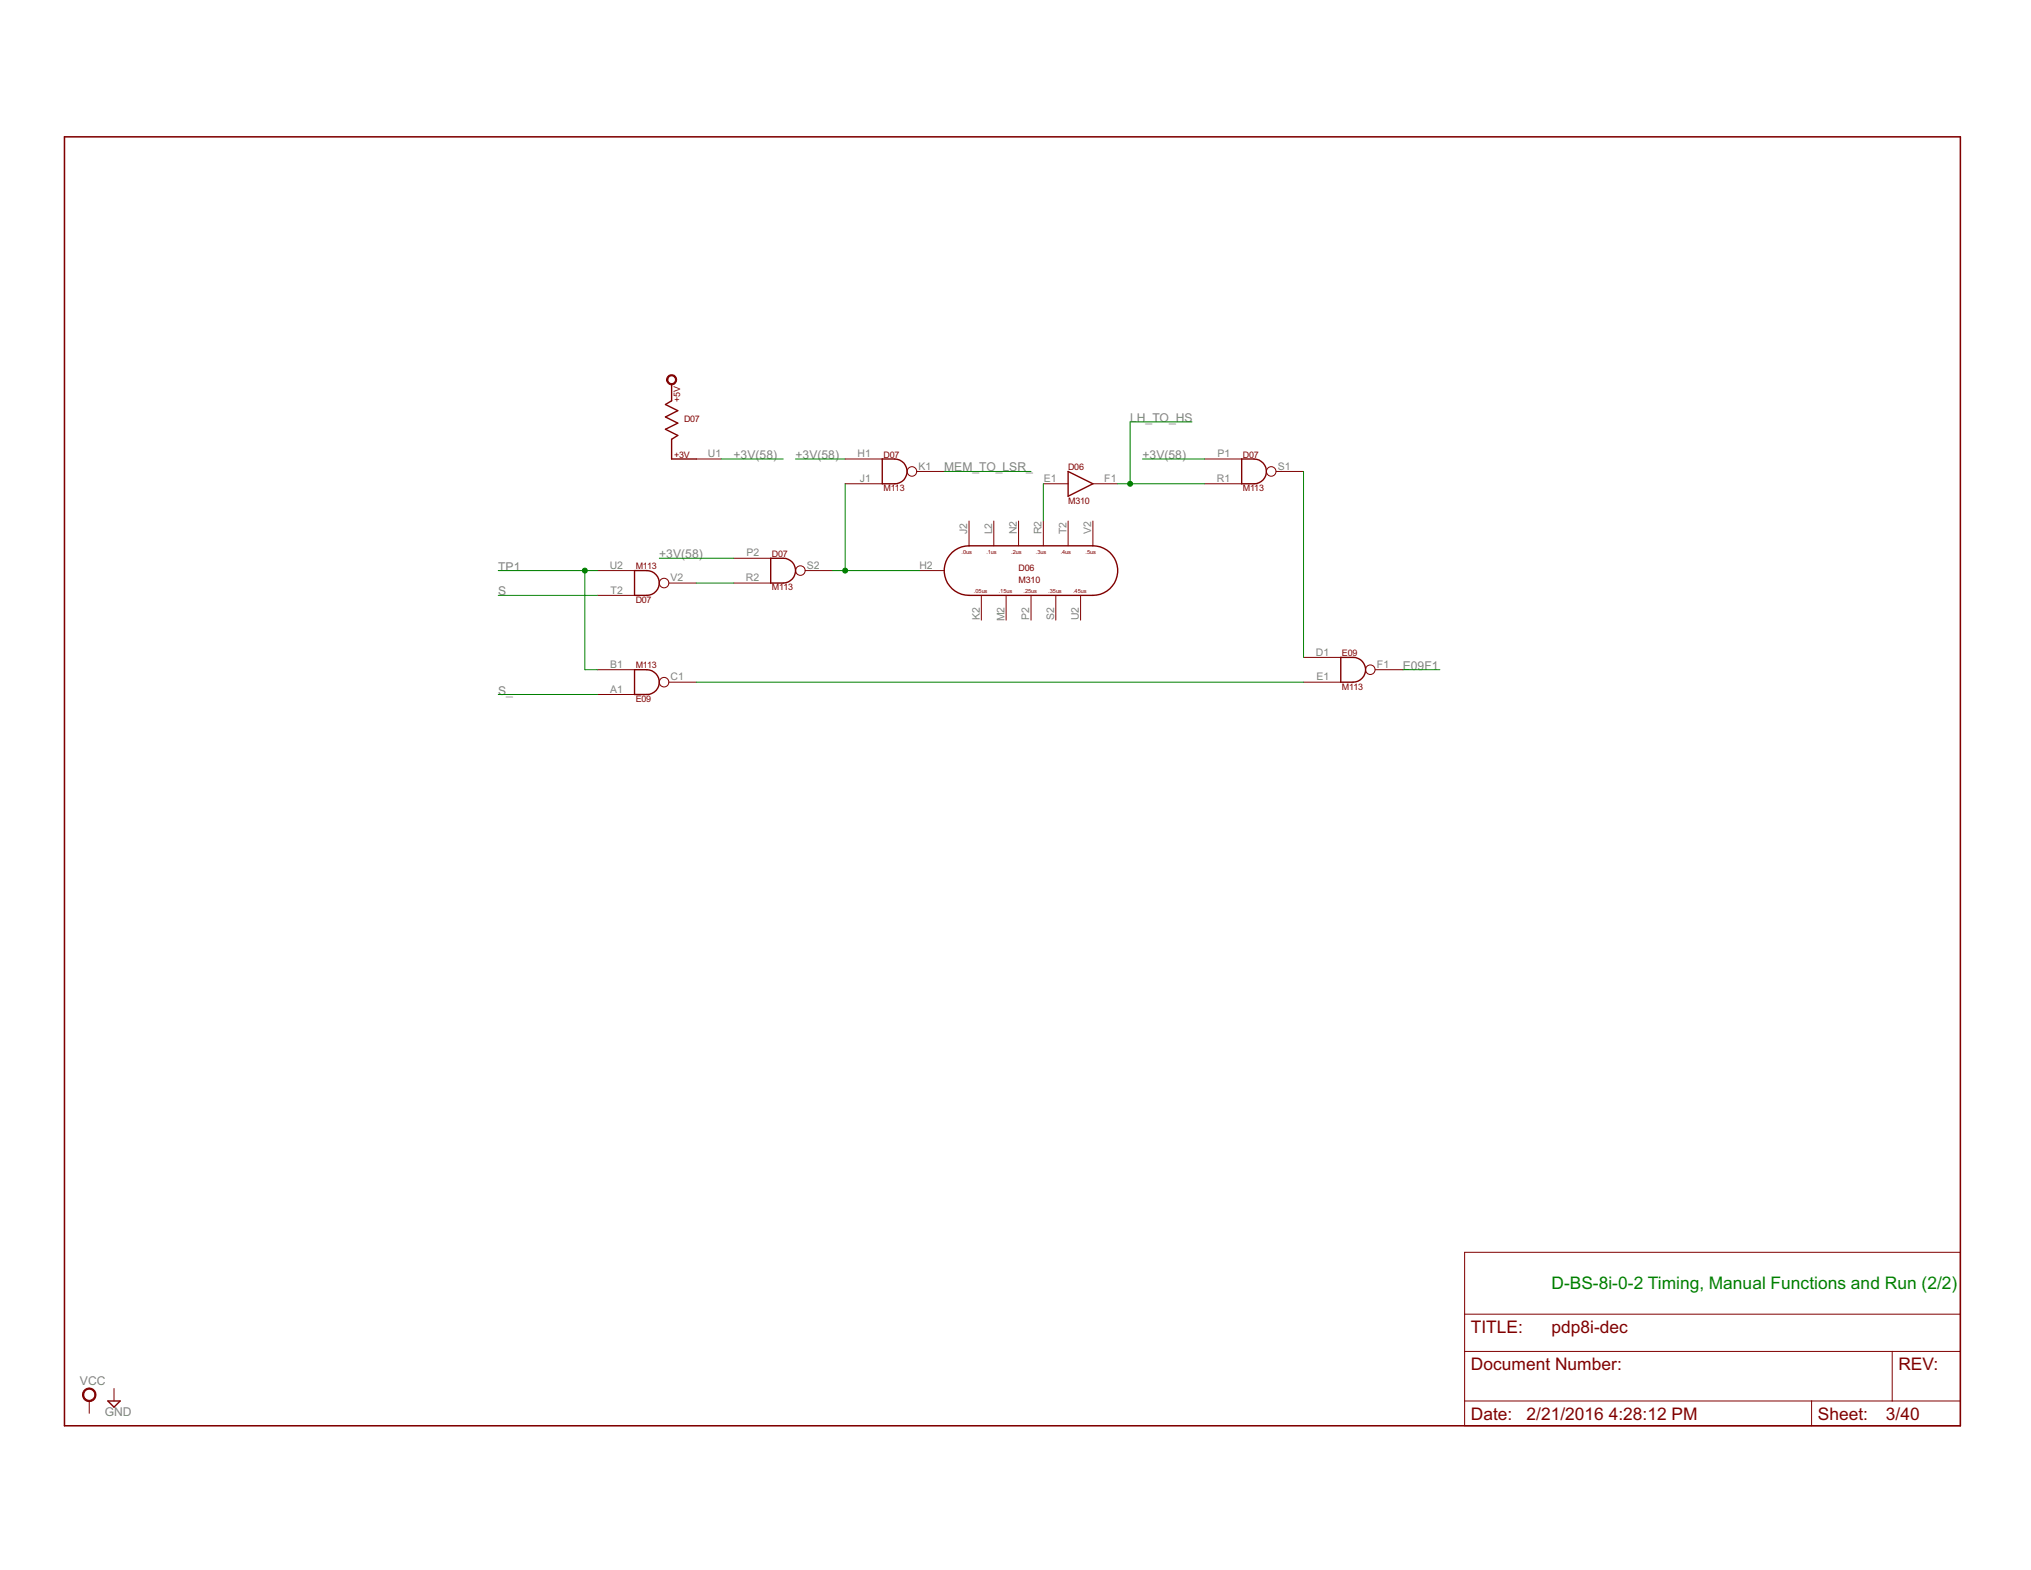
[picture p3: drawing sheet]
<svg xmlns="http://www.w3.org/2000/svg" width="279mm" height="216mm" viewBox="0 0 279 216" stroke-linecap="round" stroke-linejoin="round" font-family="sans-serif">
<path d="M8.9 18.8h260.8v177.3h-260.8z" fill="none" stroke="#800000" stroke-width=".21"/>
<g fill="none" stroke="#800000" stroke-width=".14">
<path d="M82.2 78.5h5.1M95.8 63.1h3.4M100.9 76.8h5.1M110.8 78.5h3.8M116.3 63.1h5.1M116.3 66.5h5.1M126.1 64.8h3.8M126.5 78.5h3.4M133.3 71.6v3.5M136.7 71.6v3.5M140.1 71.6v3.5M143.5 66.5h3.4"/>
<path d="M143.5 71.6v3.5M146.9 71.6v3.5M150.3 66.5h3.5M150.3 71.6v3.5M165.7 63.1h5.1M165.7 66.5h5.1M175.6 64.8h3.7M82.2 81.9h5.1M82.2 95.5h5.1M82.2 92.1h5.1M92 80.2h3.8M92 93.8h3.8"/>
<path d="M100.9 80.2h5.1M135 81.9v3.4M138.4 81.9v3.4M141.8 81.9v3.4M145.2 81.9v3.4M148.7 81.9v3.4M179.3 93.8h5.1M179.3 90.4h5.1M189.2 92.1h3.8M201.5 172.2h68.2v23.9h-68.2zM12.3 192.7v1.7M15.7 190.9v1.8"/>
<path d="M201.5 185.8h68.2M201.5 192.7h68.2M201.5 180.7h68.2M249.2 192.7v3.4M260.3 185.8v6.9"/>
<circle cx="110.1" cy="78.5" r=".66"/>
<circle cx="125.5" cy="64.8" r=".66"/>
<circle cx="174.9" cy="64.8" r=".66"/>
<circle cx="91.4" cy="80.2" r=".66"/>
<circle cx="91.4" cy="93.8" r=".66"/>
<circle cx="188.5" cy="92.1" r=".66"/>
</g>
<path d="M92.4 52.9v2.2l-.9 .5 1.7 .9-1.7 .8 1.7 .9-1.7 .8 1.7 .9-.8 .5v2.7h3.4M87.3 78.5a3.6 3.6 0 0 1 2.7 .3 1.7 1.7 0 0 1 .6 1.9 1.7 1.7 0 0 1-1.6 1.2h-1.7zM106 76.8h1.7a1.7 1.7 0 0 1 1.7 1.7 1.7 1.7 0 0 1-1.7 1.7h-1.7zM121.4 63.1h1.7a1.7 1.7 0 0 1 1.7 1.7 1.7 1.7 0 0 1-1.7 1.7h-1.7zM131 76a3.5 3.5 0 0 1 2.3-.9h17a3.4 3.4 0 0 1 3.5 3.4 3.4 3.4 0 0 1-3.5 3.4h-17a3.4 3.4 0 0 1-3.2-2.2 3.4 3.4 0 0 1 .9-3.7zM146.9 64.8l3.4 1.7-3.4 1.7zM170.8 63.1h1.7a1.7 1.7 0 0 1 1.7 1.7 1.7 1.7 0 0 1-1.7 1.7h-1.7zM87.3 92.1h1.7a1.7 1.7 0 0 1 1.7 1.7 1.7 1.7 0 0 1-1.7 1.7h-1.7zM184.4 90.4h1.7a1.7 1.7 0 0 1 1.8 1.7 1.7 1.7 0 0 1-1.8 1.7h-1.7zM14.8 192.7h1.7l-.8 .8z" fill="none" stroke="#800000" stroke-width=".19"/>
<g fill="#800000" stroke="#800000" stroke-width=".14">
<path d="M91.9 51.8a.7 .7 0 0 1 1.1 .1 .7 .7 0 0 1-.4 1 .7 .7 0 0 1-.9-.7h.2a.53 .53 0 0 1 .7-.5 .53 .53 0 0 1 .2 .9 .53 .53 0 0 1-.9-.2v-.2h-.2z" fill-rule="evenodd"/>
<path d="M11.7 191.1a.93 .93 0 0 1 1.4 .3 .93 .93 0 0 1-.6 1.3 .93 .93 0 0 1-1.2-.9h.2a.77 .77 0 0 1 1.1-.7 .77 .77 0 0 1 .2 1.3 .77 .77 0 0 1-1.2-.4l-.1-.2h-.2l.1-.3z" fill-rule="evenodd"/>
</g>
<g fill="none" stroke="#008000" stroke-width=".14">
<path d="M164 58h-8.5v8.5M68.5 78.5h13.7M80.5 78.5v13.6h1.7M90.7 76.8h10.2M99.2 63.1h8.5M109.4 63.1h6.9M114.6 78.5h11.9M116.3 66.5v12M129.9 64.8h11.9M143.5 66.5v5.1M153.8 66.5h11.9M157.2 63.1h8.5"/>
<path d="M179.3 64.8v25.6M68.5 81.9h13.7M68.5 95.5h13.7M95.8 93.8h83.5M95.8 80.2h5.1M193 92.1h5.1"/>
</g>
<g fill="#008000" stroke="#008000" stroke-width=".14">
<circle cx="80.5" cy="78.5" r=".34"/>
<circle cx="116.3" cy="78.5" r=".34"/>
<circle cx="155.5" cy="66.5" r=".34"/>
</g>
<text font-size="2.7" fill="#008000" x="213.4" y="177.3">D-BS-8i-0-2 Timing, Manual Functions and Run (2/2)</text>
<g font-size="2.7" fill="#800000">
<text x="202.3" y="183.3">TITLE:</text>
<text x="213.4" y="183.3">pdp8i-dec</text>
<text x="202.3" y="188.4">Document Number:</text>
<text x="261.2" y="188.4">REV:</text>
<text x="202.3" y="195.2">Date:</text>
<text x="210" y="195.2">2/21/2016</text>
<text x="221.3" y="195.2">4:28:12 PM</text>
<text x="250.1" y="195.2">Sheet:</text>
<text x="259.4" y="195.2">3/40</text>
</g>
<g font-size="1.9" fill="#808080">
<text x="155.5" y="58">LH_TO_HS</text>
<text x="100.9" y="63.1">+3V(58)</text>
<text x="109.4" y="63.1">+3V(58)</text>
<text x="129.9" y="64.8">MEM_TO_LSR_</text>
<text x="157.2" y="63.1">+3V(58)</text>
<text x="90.7" y="76.8">+3V(58)</text>
<text x="68.5" y="81.9">S</text>
<text x="68.5" y="78.5">TP1</text>
<text x="68.5" y="95.5">S_</text>
<text x="193" y="92.1">E09F1</text>
<text x="11" y="190.5">VCC</text>
<text x="14.4" y="194.8">GND</text>
</g>
<g font-size="1.6" fill="#808080">
<text x="97.4" y="62.9">U1</text>
<text x="118" y="62.9">H1</text>
<text x="126.4" y="64.6">K1</text>
<text x="167.5" y="62.9">P1</text>
<text x="175.8" y="64.6">S1</text>
<text x="118.3" y="66.3">J1</text>
<text x="143.6" y="66.3">E1</text>
<text x="151.9" y="66.3">F1</text>
<text x="167.4" y="66.3">R1</text>
<text x="102.7" y="76.5">P2</text>
<text x="133.1" y="73.5" transform="rotate(-90 133.1 73.5)">J2</text>
<text x="136.5" y="73.5" transform="rotate(-90 136.5 73.5)">L2</text>
<text x="139.9" y="73.5" transform="rotate(-90 139.9 73.5)">N2</text>
<text x="143.3" y="73.5" transform="rotate(-90 143.3 73.5)">R2</text>
<text x="146.7" y="73.5" transform="rotate(-90 146.7 73.5)">T2</text>
<text x="150.1" y="73.5" transform="rotate(-90 150.1 73.5)">V2</text>
<text x="83.9" y="78.2">U2</text>
<text x="84" y="81.6">T2</text>
<text x="92.3" y="79.9">V2</text>
<text x="102.6" y="79.9">R2</text>
<text x="111" y="78.2">S2</text>
<text x="126.5" y="78.2">H2</text>
<text x="134.8" y="85.2" transform="rotate(-90 134.8 85.2)">K2</text>
<text x="138.2" y="85.5" transform="rotate(-90 138.2 85.5)">M2</text>
<text x="141.6" y="85.2" transform="rotate(-90 141.6 85.2)">P2</text>
<text x="145" y="85.2" transform="rotate(-90 145 85.2)">S2</text>
<text x="148.4" y="85.3" transform="rotate(-90 148.4 85.3)">U2</text>
<text x="84" y="95.3">A1</text>
<text x="84" y="91.9">B1</text>
<text x="92.3" y="93.6">C1</text>
<text x="181" y="90.2">D1</text>
<text x="181.1" y="93.6">E1</text>
<text x="189.4" y="91.9">F1</text>
</g>
<g font-size="1.4" fill="#800000">
<text x="93.6" y="55.3" transform="rotate(-90 93.6 55.3)">+5V</text>
<text x="94.1" y="58">D07</text>
<text x="92.7" y="63">+3V</text>
<text x="121.5" y="63">D07</text>
<text x="146.9" y="64.7">D06</text>
<text x="171" y="63">D07</text>
<text x="121.5" y="67.6">M113</text>
<text x="146.9" y="69.3">M310</text>
<text x="171" y="67.6">M113</text>
<text x="106.2" y="76.6">D07</text>
<text x="87.5" y="82.9">D07</text>
<text x="87.5" y="78.3">M113</text>
<text x="106.2" y="81.2">M113</text>
<text x="140.1" y="78.5">D06</text>
<text x="140.1" y="80.2">M310</text>
<text x="87.5" y="91.9">M113</text>
<text x="184.6" y="90.2">E09</text>
<text x="184.6" y="94.8">M113</text>
<text x="87.5" y="96.5">E09</text>
</g>
<g font-size=".9" fill="#800000">
<text x="132.3" y="76.3">.0us</text>
<text x="135.7" y="76.3">.1us</text>
<text x="139.1" y="76.3">.2us</text>
<text x="142.5" y="76.3">.3us</text>
<text x="145.9" y="76.3">.4us</text>
<text x="149.3" y="76.3">.5us</text>
<text x="134" y="81.5">.05us</text>
<text x="137.4" y="81.5">.15us</text>
<text x="140.8" y="81.5">.25us</text>
<text x="144.2" y="81.5">.35us</text>
<text x="147.6" y="81.5">.45us</text>
</g>
</svg>
